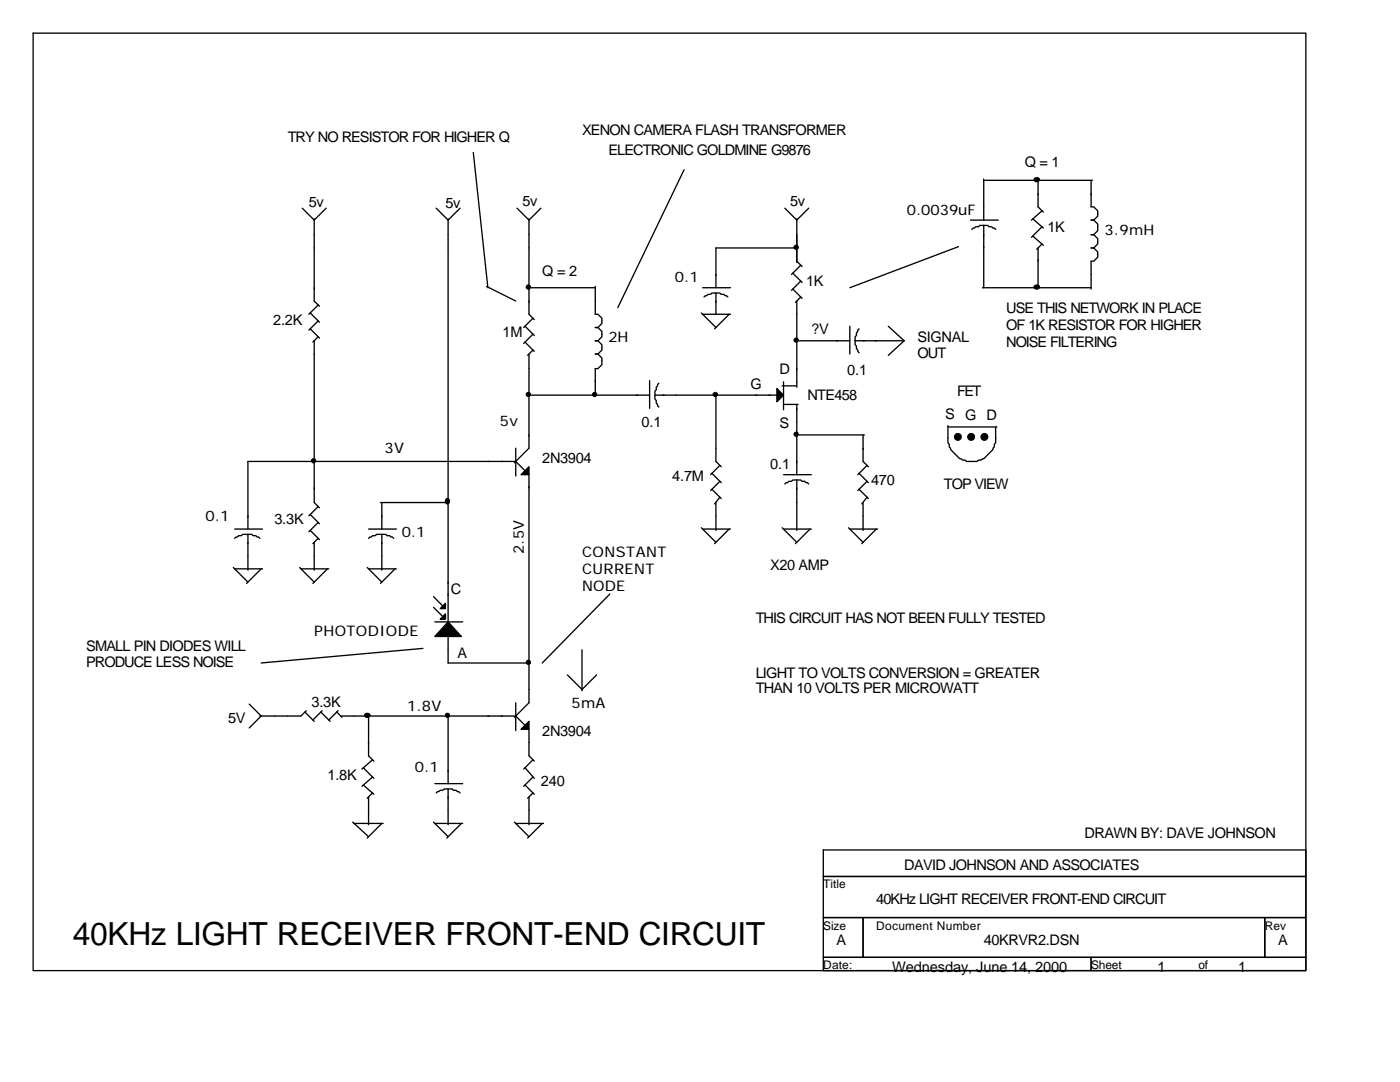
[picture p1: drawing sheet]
<svg xmlns="http://www.w3.org/2000/svg" width="279mm" height="216mm" viewBox="0 0 279 216" stroke-linecap="round" stroke-linejoin="round" font-family="sans-serif">
<g fill="none" stroke="#000" stroke-width=".26">
<path d="M6.6 6.6h254v187.1h-254zM94.5 30.4l2.9 27M136.5 33.9l-13.2 27.5M196.3 35.7v8.2M196.3 36h21.7M207.2 36v5.3l1 1M217.8 36v5.3h.5l.8 .8v1l-.8 .8h-.5h.5l.8 .8v1.3l-.8 .8h-.5h.5l.8 .8v1.1l-.8 .8h-.5h.5l.8 .8v1l-.8 .8h-.5v5.6M60.3 41.5l2.4 2.4 2.4-2.4M62.7 43.7v16.4l1.1 1M87 41.5l2.4 2.4 2.4-2.4M89.4 43.7v80.4M97.1 57.2l5.8 2.9"/>
<path d="M103.2 41.5l2.4 2.4 2.3-2.4M105.3 57.4h13.5M105.6 43.7v19l1 1.1M118.8 57.2v5.5h.5l.8 .8v1.1l-.8 .8h-.5h.5l.8 .7v1.1l-.8 .8h-.5h.5l.8 .8v1l-.8 .8h-.5h.5l.8 .8v1.4l-.8 .8h-.5v5.2M140.2 57.4h5.6M142.9 58.5h.8l.2 .2h.6l.8 .6M142.9 58.5h-.8l-.3 .2h-.5l-.8 .6M142.9 58.5v4.2M156.6 41.5l2.4 2.4 2.4-2.4M158.2 54.5l1.9 1.9M158.2 57.7l1.9 1.8M159 43.7v8.7"/>
<path d="M159 52.1l1.1 1.1M159.3 49.5h-16.4v7.9M159.8 52.9l-1.8 1.9M159.8 56.1l-1.8 1.8M159.8 59.3l-1.1 1M191.3 49.2l-21.7 8.2M193.7 43.9h5.5M196.1 57.4h21.7M196.3 45h.8l.3 .2h.5l.8 .6M196.3 45h-.8l-.2 .2h-.6l-.8 .6M196.3 45v12.4M206.1 43.7l2.1 1.8"/>
<path d="M206.1 47.1l2.1 1.8M207.2 49.5v7.9M208 42.1l-2.2 1.8M208 45.2l-2.2 2.2M208 48.7l-1.1 1M61.9 62.4l1.9 1.9M61.9 65.6l1.9 1.9M62.7 68v32.3l1.1 1M63.5 60.9l-1.9 1.8M63.5 64l-1.9 1.9M63.5 67.2l-1.1 1.1M104.8 65.1l1.8 1.8"/>
<path d="M104.8 68.3l1.8 1.8M105.6 70.6v18.8l-2.9 2.9M105.6 78.8h24M106.4 63.5l-1.9 1.9M106.4 66.7l-1.9 1.8M106.4 69.8l-1.1 1.1M129.6 75.9v5.6M130.7 78.8v.8l.3 .3v.5l.2 .3v.3l.3 .2M130.7 78.8h24.3M131.5 76.5l-.5 .8v.5l-.3 .3v.7M140 62.4l2.9 3M140.2 62.7h5.6"/>
<path d="M142.9 78.6v13.5l1 1M145.5 62.7l-2.9 2.9M156.1 77h2.9M156.4 76.2v5.6M159 60.1v17.2M159 68h10.6M169.6 65.1v5.5M170.7 68v.8l.2 .3v.5l.5 .8M170.7 68h9.7M171.4 65.6l-.5 .8v.5l-.2 .3v.8M177.3 65.1l3.1 2.9M180.4 68l-3.1 2.9"/>
<path d="M102.9 89.4v5.6M105 94.2l-2.1-2.1h-53.4v13.5M105.6 94.7v45.5l-2.9 2.9M142.1 94.5l1.8 1.8M142.1 97.6l1.8 1.9M143.7 92.9l-1.9 1.8M143.7 96l-1.9 1.9M143.7 99.2l-1.1 1.3M156.4 94.7h5.5M156.4 80.7h2.9M159 95.8h.8l.3 .2h.5l.8 .6M159 95.8h-.8l-.2 .2h-.6l-.8 .6"/>
<path d="M159 80.7v14M159 95.8v10M159 86.8h13.5M171.4 94.5l1.9 1.8M171.4 97.6l1.9 1.9M172.2 86.8v5.3l1.1 1M173 92.9l-1.8 1.8M173 96l-1.8 1.9M173 99.2l-1 1.3M189.2 84.9v3.5l.2 .2v.6l.3 .2v.3l1.9 1.8h.2l.3 .3h.5l.3 .3h2.1l.3-.3h.5l.3-.3h.2l1.9-1.8v-.3l.2-.2v-.6l.3-.2v-1.1M189.2 85.2h9.8M198.7 85.2v2.4"/>
<path d="M46.6 113.2l2.9 3M46.8 113.5h5.6M46.8 105.6h5.6M49.5 106.6h.8l.2 .3h.6l.8 .5M49.5 106.6h-1.1l-.2 .3h-.6l-.8 .5M49.5 106.6v7.2M52.1 113.5l-2.9 2.9M59.8 113.2l2.9 3M60.1 113.5h5.5M61.9 102.7l1.9 1.8M61.9 105.8l1.9 1.9M62.7 108.2v5.6"/>
<path d="M63.5 101.1l-1.9 1.8M63.5 104.2l-1.9 1.9M63.5 107.4l-1.1 1.1M65.4 113.5l-3 2.9M73.3 113.2l2.9 3M73.6 113.5h5.5M73.6 105.6h5.5M75.9 100.3h13.5M76.2 106.6h.8l.3 .3h.5l.3 .3h.2l.3 .2M76.2 106.6h-1.1l-.2 .3h-.6l-.2 .3h-.3l-.2 .2M76.2 100.3v5.3M76.2 106.6v7.2"/>
<path d="M78.8 113.5l-2.9 2.9M86.5 119.1l1.9 1.8M121.7 118.5l-13.5 13.8M140 105.3l2.9 2.9M140.2 105.6h5.6M142.9 100.3v5.5M145.5 105.6l-2.9 2.9M156.1 105.3l2.9 2.9M156.4 105.6h5.5M161.7 105.6l-3 2.9M169.3 105.3l2.9 2.9M169.6 105.6h5.6"/>
<path d="M172.2 100.3v5.5M174.9 105.6l-2.9 2.9M84.4 129.4l-32.3 2.9M86.5 121.2l1.9 1.8M86.8 124.1h5.5M89.4 126.7v5.6h16.4M113.2 134.7l3 2.9 2.9-2.9M116.2 129.6v8.2M49.7 140.5l2.4 2.4-2.4 2.4M60.9 142.1l1.8 1.8M61.1 141.8l-1 1.1h-8.2M64 142.1l1.9 1.8"/>
<path d="M64.3 141.8l-1.9 1.9M67.2 142.1l1.1 1M67.5 141.8l-1.9 1.9M68 142.9h34.9l2.1 2.1M72.5 153.2l2.1 2.1M72.5 156.6l2.1 1.9M73.6 142.9v7.9l1 1.1M73.6 159v5.6M74.3 151.6l-2.1 1.9M74.3 155l-2.1 1.9M74.3 158.2l-1 1.1M86.8 156.4h5.5"/>
<path d="M89.4 157.4h.8l.3 .3h.5l.8 .5M89.4 157.4h-.8l-.2 .3h-.6l-.8 .5M89.4 142.9v13.5M89.4 157.4v7.2M102.9 140.2v5.6M104.8 153.2l1.8 2.1M104.8 156.6l1.8 1.9M105.6 145.5v5.3l1 1.1M105.6 159v5.6M106.4 151.6l-1.9 1.9M106.4 155l-1.9 1.9M106.4 158.2l-1.1 1.1"/>
<path d="M70.4 164l3.2 3M70.6 164.3h5.9M76.2 164.3l-2.9 2.9M86.5 164l2.9 3M86.8 164.3h5.5M92.1 164.3l-2.9 2.9M102.7 164l2.9 3M102.9 164.3h5.6M108.2 164.3l-2.9 2.9M164.3 169.6h96.3v5.3h-96.3zM164.3 174.9h96.3v8.2h-96.3zM164.3 183.1h7.9v7.9h-7.9z"/>
<path d="M164.3 191h53.5v2.7h-53.5zM172.2 183.1h80.2v7.9h-80.2zM217.8 191h42.8v2.7h-42.8zM252.4 183.1h8.2v7.9h-8.2z"/>
</g>
<g fill="#000" stroke="#000" stroke-width=".26">
<path d="M155 77.5l1.4 1.3-1.4 1.4z" fill-rule="evenodd"/>
<path d="M104 94.7l1.6-1.6v1.6z" fill-rule="evenodd"/>
<path d="M89.4 124.1l2.7 2.9h-5.3z" fill-rule="evenodd"/>
<path d="M87.8 121.4l1.1-1v1z" fill-rule="evenodd"/>
<path d="M87.8 123.6l1.1-1.1v1.1z" fill-rule="evenodd"/>
<path d="M104.8 144.7l.8-.8v1.6h-1.6z" fill-rule="evenodd"/>
</g>
<g fill="#000" stroke="#000" stroke-width=".26">
<path d="M206.4 35.7a.5 .5 0 0 1 .7-.2 .5 .5 0 0 1 .3 .6 .5 .5 0 0 1-.7 .1 .5 .5 0 0 1-.3-.5zM206.4 57.1a.5 .5 0 0 1 .7-.2 .5 .5 0 0 1 .3 .6 .5 .5 0 0 1-.7 .2 .5 .5 0 0 1-.3-.6zM89.1 99.6a.47 .47 0 0 1 .6 .4 .47 .47 0 0 1-.6 .5 .63 .63 0 0 1 0-.9zM72.8 142.5a.5 .5 0 0 1 .7-.2 .5 .5 0 0 1 .2 .6 .5 .5 0 0 1-.6 .2 .5 .5 0 0 1-.3-.6z"/>
<circle cx="105.5" cy="57.3" r=".4"/>
<circle cx="158.9" cy="49.3" r=".4"/>
<circle cx="105.5" cy="78.7" r=".4"/>
<circle cx="118.7" cy="78.7" r=".4"/>
<circle cx="142.8" cy="78.7" r=".4"/>
<circle cx="158.9" cy="67.9" r=".4"/>
<circle cx="62.6" cy="91.9" r=".4"/>
<circle cx="158.9" cy="86.7" r=".4"/>
<circle cx="191.2" cy="87.2" r=".67"/>
<circle cx="193.8" cy="87.2" r=".67"/>
<circle cx="196.5" cy="87.2" r=".67"/>
<circle cx="105.5" cy="132.2" r=".4"/>
<circle cx="89.3" cy="142.7" r=".4"/>
</g>
<text font-size="6.3" x="14.6" y="188.6">40KHz LIGHT RECEIVER FRONT-END CIRCUIT</text>
<g font-size="2.9">
<text x="57.4" y="28.3">TRY NO RESISTOR FOR HIGHER Q</text>
<text x="116.2" y="27">XENON CAMERA FLASH TRANSFORMER</text>
<text x="121.4" y="31">ELECTRONIC GOLDMINE G9876</text>
<text x="204.5" y="33.3">Q = 1</text>
<text x="61.6" y="41.3">5v</text>
<text x="88.9" y="41.5">5v</text>
<text x="104.2" y="41">5v</text>
<text x="157.7" y="41">5v</text>
<text x="181" y="42.9">0.0039uF</text>
<text x="209" y="46.3">1K</text>
<text x="220.4" y="46.8">3.9mH</text>
<text x="108.2" y="55">Q = 2</text>
<text x="134.7" y="56.4">0.1</text>
<text x="160.9" y="57.2">1K</text>
<text x="54.5" y="64.8">2.2K</text>
<text x="200.8" y="62.4">USE THIS NETWORK IN PLACE</text>
<text x="200.8" y="65.9">OF 1K RESISTOR FOR HIGHER</text>
<text x="100.3" y="67.2">1M</text>
<text x="121.4" y="68.3">2H</text>
<text x="161.9" y="66.7">?V</text>
<text x="183.1" y="68.3">SIGNAL</text>
<text x="183.1" y="71.4">OUT</text>
<text x="200.8" y="69.3">NOISE FILTERING</text>
<text x="149.8" y="77.5">G</text>
<text x="155.6" y="74.6">D</text>
<text x="169.1" y="74.9">0.1</text>
<text x="161.1" y="79.9">NTE458</text>
<text x="188.6" y="83.6">S G D</text>
<text x="191" y="79.1">FET</text>
<text x="99.7" y="84.9">5v</text>
<text x="128.1" y="85.2">0.1</text>
<text x="155.6" y="85.5">S</text>
<text x="76.7" y="90.5">3V</text>
<text x="108.2" y="92.3">2N3904</text>
<text x="153.7" y="93.7">0.1</text>
<text x="134.1" y="96">4.7M</text>
<text x="173.8" y="96.8">470</text>
<text x="188.4" y="97.6">TOP VIEW</text>
<text x="41" y="104">0.1</text>
<text x="54.8" y="104.5">3.3K</text>
<text x="80.2" y="107.2">0.1</text>
<text x="104.5" y="110.6" transform="rotate(-90 104.5 110.6)">2.5V</text>
<text x="116.2" y="111.1">CONSTANT</text>
<text x="153.7" y="113.8">X20 AMP</text>
<text x="90" y="118.5">C</text>
<text x="116.2" y="114.6">CURRENT</text>
<text x="116.2" y="118">NODE</text>
<text x="150.8" y="124.4">THIS CIRCUIT HAS NOT BEEN FULLY TESTED</text>
<text x="17.2" y="129.9">SMALL PIN DIODES WILL</text>
<text x="62.7" y="127">PHOTODIODE</text>
<text x="91.3" y="131.2">A</text>
<text x="17.2" y="133.1">PRODUCE LESS NOISE</text>
<text x="150.8" y="135.2">LIGHT TO VOLTS CONVERSION = GREATER</text>
<text x="62.2" y="141">3.3K</text>
<text x="81.2" y="141.8">1.8V</text>
<text x="114" y="141.3">5mA</text>
<text x="150.8" y="138.4">THAN 10 VOLTS PER MICROWATT</text>
<text x="45.5" y="144.2">5V</text>
<text x="108.2" y="146.8">2N3904</text>
<text x="65.4" y="155.6">1.8K</text>
<text x="82.8" y="154">0.1</text>
<text x="107.9" y="156.9">240</text>
<text x="216.4" y="167.2">DRAWN BY: DAVE JOHNSON</text>
<text x="180.4" y="173.6">DAVID JOHNSON AND ASSOCIATES</text>
<text x="174.9" y="180.4">40KHz LIGHT RECEIVER FRONT-END CIRCUIT</text>
<text x="167" y="188.6">A</text>
<text x="196.3" y="188.6">40KRVR2.DSN</text>
<text x="255.1" y="188.6">A</text>
<text x="178.1" y="193.9">Wednesday, June 14, 2000</text>
<text x="231" y="193.9">1</text>
<text x="247.1" y="193.9">1</text>
</g>
<g font-size="2.4">
<text x="164.3" y="177.3">Title</text>
<text x="164.3" y="185.5">Size</text>
<text x="174.9" y="185.5">Document Number</text>
<text x="252.4" y="185.5">Rev</text>
<text x="164.3" y="193.4">Date:</text>
<text x="217.8" y="193.4">Sheet</text>
<text x="239.2" y="193.4">of</text>
</g>
</svg>
